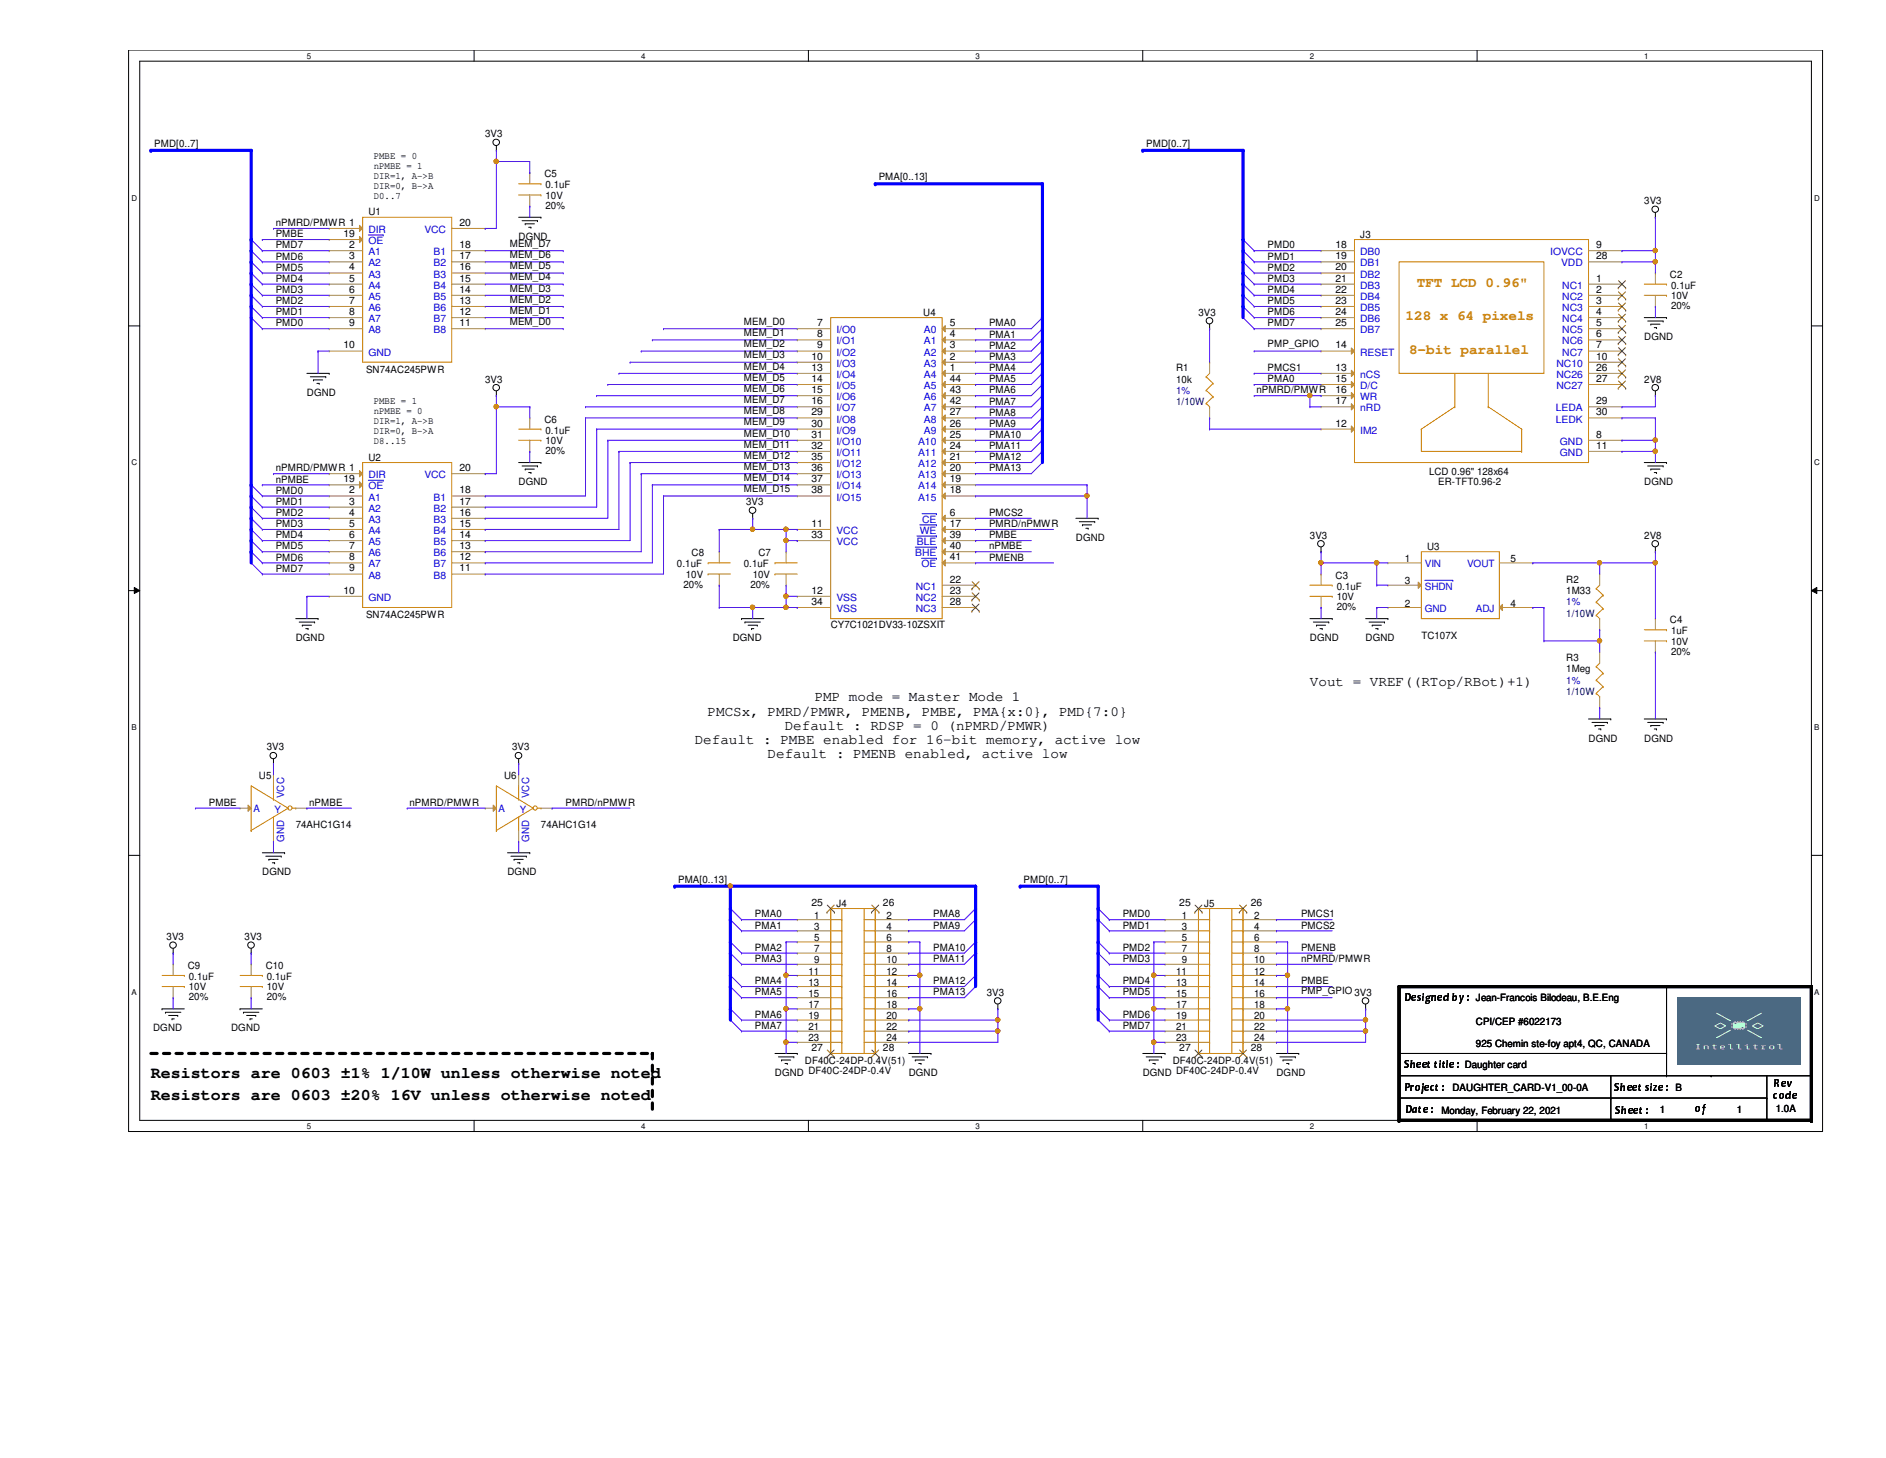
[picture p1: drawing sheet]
# OrCAD Capture schematic DAUGHTER_CARD-V1_00-0A.DSN
size B; title: Daughter card; rev: 1.0A; company: Jean-Francois Bilodeau, B.E.Eng; note: CPI/CEP #6022173; note: 925 Chemin ste-foy apt4, QC, CANADA

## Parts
C2  0.1uF  [0603_cap_ipc]
C3  0.1uF  [0603_cap_ipc]
C4  1uF  [0603_cap_ipc]
C5  0.1uF  [0603_cap_ipc]
C6  0.1uF  [0603_cap_ipc]
C7  0.1uF  [0603_cap_ipc]
C8  0.1uF  [0603_cap_ipc]
C9  0.1uF  [0603_cap_ipc]
C10  0.1uF  [0603_cap_ipc]
FID1  Fiducial  [fiducial_cir40mil]
FID2  Fiducial  [fiducial_cir40mil]
FID3  Fiducial  [fiducial_cir40mil]
J3  LCD 0.96" 128x64  [ER-TFT0_96-2]
J4  DF40C-24DP-0.4V  [DF40C-24DP-04V51]
J5  DF40C-24DP-0.4V  [DF40C-24DP-04V51]
R1  10k  [0603_res_ipc]
R2  1M33  [0603_res_ipc]
R3  1Meg  [0603_res_ipc]
U1  SN74AC245PWR  [TSSOP20-0_65mm]
U2  SN74AC245PWR  [TSSOP20-0_65mm]
U3  TC107X  [sot23-5]
U4  CY7C1021DV33-10ZSXIT  [TSSOP44-0_8mm]
U5  74AHC1G14  [sot23-5]
U6  74AHC1G14  [sot23-5]

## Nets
2V8: C4.1 J3.29(LEDA) R2.1 U3.5(VOUT)
3V3: C2.1 C3.1 C5.1 C6.1 C7.1 C8.1 C9.1 C10.1 J3.9(IOVCC) J3.28(VDD) J4.20 J4.22 J4.24 J5.20 J5.22 J5.24 R1.1 U1.20(VCC) U2.20(VCC) U3.1(VIN) U3.3(~{SHDN}) U4.11(VCC) U4.33(VCC) U5.5(VCC) U6.5(VCC)
DGND: C2.2 C3.2 C4.2 C5.2 C6.2 C7.2 C8.2 C9.2 C10.2 J3.8(GND) J3.11(GND) J3.30(LEDK) J4.5 J4.6 J4.11 J4.12 J4.17 J4.18 J4.23 J5.5 J5.6 J5.11 J5.12 J5.17 J5.18 J5.23 R3.2 U1.10(GND) U2.10(GND) U3.2(GND) U4.12(VSS) U4.18(A15) U4.19(A14) U4.34(VSS) U5.3(GND) U6.3(GND)
MEM_D0: U1.11(B8) U4.7(I/O0)
MEM_D1: U1.12(B7) U4.8(I/O1)
MEM_D2: U1.13(B6) U4.9(I/O2)
MEM_D3: U1.14(B5) U4.10(I/O3)
MEM_D4: U1.15(B4) U4.13(I/O4)
MEM_D5: U1.16(B3) U4.14(I/O5)
MEM_D6: U1.17(B2) U4.15(I/O6)
MEM_D7: U1.18(B1) U4.16(I/O7)
MEM_D8: U2.18(B1) U4.29(I/O8)
MEM_D9: U2.17(B2) U4.30(I/O9)
MEM_D10: U2.16(B3) U4.31(I/O10)
MEM_D11: U2.15(B4) U4.32(I/O11)
MEM_D12: U2.14(B5) U4.35(I/O12)
MEM_D13: U2.13(B6) U4.36(I/O13)
MEM_D14: U2.12(B7) U4.37(I/O14)
MEM_D15: U2.11(B8) U4.38(I/O15)
NC: U5.1(NC) U6.1(NC)
nPMBE: U2.19(~{OE}) U4.40(~{BHE}) U5.4(Y)
nPMRD/PMWR: J3.16(WR) J3.17(nRD) J5.10 U1.1(DIR) U2.1(DIR) U6.2(A)
PMA0: J3.15(D/C) J4.1 U4.5(A0)
PMA1: J4.3 U4.4(A1)
PMA2: J4.7 U4.3(A2)
PMA3: J4.9 U4.2(A3)
PMA4: J4.13 U4.1(A4)
PMA5: J4.15 U4.44(A5)
PMA6: J4.19 U4.43(A6)
PMA7: J4.21 U4.42(A7)
PMA8: J4.2 U4.27(A8)
PMA9: J4.4 U4.26(A9)
PMA10: J4.8 U4.25(A10)
PMA11: J4.10 U4.24(A11)
PMA12: J4.14 U4.21(A12)
PMA13: J4.16 U4.20(A13)
PMBE: J5.14 U1.19(~{OE}) U4.39(~{BLE}) U5.2(A)
PMCS1: J3.13(nCS) J5.2
PMCS2: J5.4 U4.6(~{CE})
PMD0: J3.18(DB0) J5.1 U1.9(A8) U2.2(A1)
PMD1: J3.19(DB1) J5.3 U1.8(A7) U2.3(A2)
PMD2: J3.20(DB2) J5.7 U1.7(A6) U2.4(A3)
PMD3: J3.21(DB3) J5.9 U1.6(A5) U2.5(A4)
PMD4: J3.22(DB4) J5.13 U1.5(A4) U2.6(A5)
PMD5: J3.23(DB5) J5.15 U1.4(A3) U2.7(A6)
PMD6: J3.24(DB6) J5.19 U1.3(A2) U2.8(A7)
PMD7: J3.25(DB7) J5.21 U1.2(A1) U2.9(A8)
PMENB: J5.8 U4.41(~{OE})
PMP_GPIO: J3.14(RESET) J5.16
PMRD/nPMWR: U4.17(~{WE}) U6.4(Y)
N18222: J3.12(IM2) R1.2
N24720: R2.2 R3.1 U3.4(ADJ)

Not connected (* = marked no-connect by the designer): FID1 1(FIDx)*; FID2 1(FIDx)*; FID3 1(FIDx)*; J3 1(NC1)* 2(NC2)* 3(NC3)* 4(NC4)* 5(NC5)* 6(NC6)* 7(NC7)* 10(NC10)* 26(NC26)* 27(NC27)*; J4 25(NC1)* 26(NC2)* 27(NC3)* 28(NC4)*; J5 25(NC1)* 26(NC2)* 27(NC3)* 28(NC4)*; U4 22(NC1)* 23(NC2)* 28(NC3)*

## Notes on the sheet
- PMBE = 0
  nPMBE = 1
  DIR=1, A->B
  DIR=0, B->A
  D0..7
- PMBE = 1
  nPMBE = 0
  DIR=1, A->B
  DIR=0, B->A
  D8..15
- Vout = VREF((RTop/RBot)+1)
- PMP mode = Master Mode 1
  PMCSx, PMRD/PMWR, PMENB, PMBE, PMA{x:0}, PMD{7:0}
  Default : RDSP = 0 (nPMRD/PMWR)
  Default : PMBE enabled for 16-bit memory, active low
  Default : PMENB enabled, active low
- Resistors are 0603 ±1% 1/10W unless otherwise noted
- Resistors are 0603 ±20% 16V unless otherwise noted
